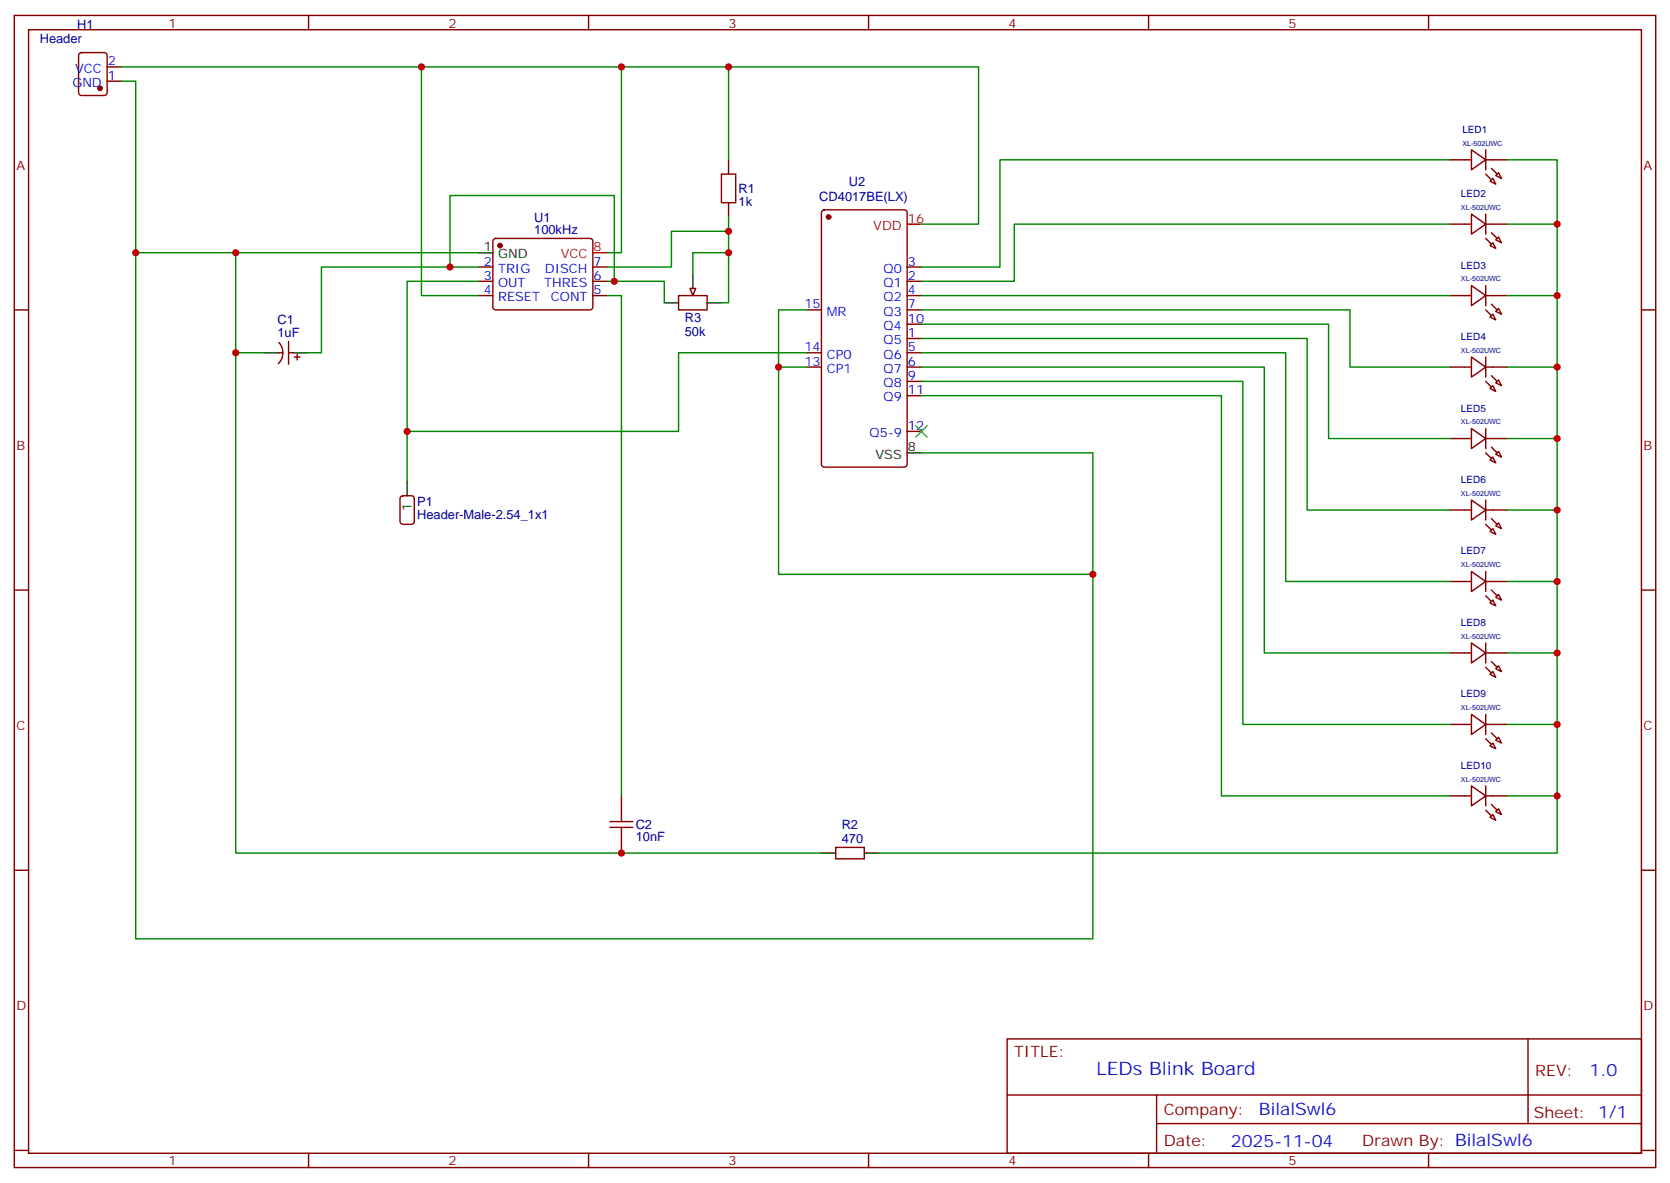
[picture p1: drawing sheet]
<svg xmlns="http://www.w3.org/2000/svg" width="412mm" height="292mm" viewBox="0 0 412 292" stroke-linecap="round" stroke-linejoin="round" font-family="sans-serif">
<g fill="none" stroke="#870000" stroke-width=".35">
<path d="M3.5 3.8h405.4v284.3h-405.4zM7.1 7.3h398.2v277.3h-398.2zM19.6 13.2l.5-.2h5.7a.71 .71 0 0 1 .7 .7v9.2a.76 .76 0 0 1-.7 .7h-5.7a.76 .76 0 0 1-.7-.7v-9.2zM26.5 16.5h3.5M76.2 3.8v3.5M145.3 3.8v3.5M214.5 3.8v3.5M283.6 3.8v3.5M352.8 3.8v3.5M26.5 20h3.5M179.9 39.4v3.6M121.9 59l.5-.2h23.3a.71 .71 0 0 1 .7 .7v16.3a.76 .76 0 0 1-.7 .7h-23.3a.76 .76 0 0 1-.7-.7v-16.3z"/>
<path d="M179.9 50v3.6M203.1 52l.5-.2h19.7a.71 .71 0 0 1 .7 .7v62.1a.76 .76 0 0 1-.7 .7h-19.7a.76 .76 0 0 1-.8-.7v-62.1zM3.5 76.5h3.6M118.2 65.9h3.5M118.2 69.4h3.5M118.2 73h3.5M146.4 65.9h3.5M146.4 69.4h3.5M146.4 73h3.5M167.6 73h7v3.5h-7zM199.3 76.5h3.5M224 76.5h3.5"/>
<path d="M224 65.9h3.5M224 69.4h3.5M224 73h3.5M405.3 76.5h3.6M68.8 87.1h1M68.9 84.5a3.8 3.8 0 0 1-.2 5.3M71.3 87.1h1M71.3 84.2v5.7M72.7 88.1h1.4M73.4 87.4v1.4M199.3 87.1h3.5M199.3 90.6h3.5"/>
<path d="M224 87.1h3.5M224 90.6h3.5M224 97.6h3.5M224 94.1h3.5M224 83.5h3.5M224 80h3.5M224 106.5h3.5M99 122.5l.5-.2h2.1a.71 .71 0 0 1 .7 .7v5.7a.76 .76 0 0 1-.7 .7h-2.1a.76 .76 0 0 1-.7-.7v-5.7zM3.5 145.6h3.6M405.3 145.6h3.6M153.5 196.4v3.6M3.5 214.8h3.6"/>
<path d="M153.5 207v3.5M206.4 209.1h7v2.8h-7zM405.3 214.8h3.6M248.7 256.4h156.6v28.2h-156.6zM377.3 256.4v20.9M248.7 270.2h156.5M285.6 277.3h119.6M285.6 270.2v14.2M3.5 283.9h3.6M76.2 284.6v3.5M145.3 284.6v3.5M214.5 284.6v3.5"/>
<path d="M283.6 284.6v3.5M352.8 284.6v3.5M405.3 283.9h3.6"/>
</g>
<g fill="#870000" stroke="#870000" stroke-width=".35">
<circle cx="123.5" cy="60.6" r=".53"/>
<circle cx="204.6" cy="53.6" r=".53"/>
<circle cx="24.7" cy="21.8" r=".53"/>
</g>
<path d="M118.2 62.4h3.5M164 74.7h3.6M171.1 67.7v3.5M174.6 74.7h3.6M65.3 87.1h3.5M72.3 87.1h3.5M100.5 118.8v3.5M224 111.8h3.5M202.8 210.5h3.6M213.4 210.5h3.6" fill="none" stroke="#000" stroke-width=".35"/>
<path d="M224 55.3h3.5M146.4 62.4h3.5" fill="none" stroke="#f00" stroke-width=".35"/>
<path d="M178.2 43h3.5v7h-3.5zM153.5 200v2.8M150.6 204.2h5.7M150.6 202.8h5.7M153.5 204.2v2.8" fill="none" stroke="#a10000" stroke-width=".35"/>
<path d="M170.4 71.2h1.4l-.7 1.8z" fill="#f0f0f0" stroke="#870000" stroke-width=".35"/>
<g fill="none" stroke="#870000" stroke-width=".35">
<path d="M358.1 39.4h5.3M363.4 37l3.5 2.4-3.5 2.5zM366.9 39.4h5.3M366.9 37v4.9M358.1 55.3h5.3M363.4 52.8l3.5 2.5-3.5 2.5zM366.9 52.8v5M366.9 55.3h5.3M367.9 44.7l.8-.7 .7 1.4zM369.4 43.3l.7-.7 .7 1.4zM369.4 59.2l.7-.7 .7 1.4zM358.1 73h5.3"/>
<path d="M363.4 70.5l3.5 2.5-3.5 2.4zM366.9 70.5v4.9M366.9 73h5.3M367.9 60.6l.8-.7 .7 1.4zM367.9 78.2l.8-.7 .7 1.5zM369.4 76.8l.7-.7 .7 1.4zM358.1 90.6h5.3M363.4 88.1l3.5 2.5-3.5 2.5zM366.9 88.1v5M366.9 90.6h5.3M367.9 95.9l.8-.7 .7 1.4zM369.4 94.5l.7-.7 .7 1.4z"/>
<path d="M358.1 108.2h5.3M363.4 105.8l3.5 2.4-3.5 2.5zM366.9 105.8v4.9M366.9 108.2h5.3M367.9 113.5l.8-.7 .7 1.4zM369.4 112.1l.7-.7 .7 1.4zM358.1 125.9h5.3M363.4 123.4l3.5 2.5-3.5 2.4zM366.9 123.4v4.9M366.9 125.9h5.3M367.9 131.2l.8-.7 .7 1.4zM369.4 129.8l.7-.8 .7 1.5z"/>
<path d="M358.1 143.5h5.3M363.4 141l3.5 2.5-3.5 2.5zM363.4 158.7l3.5 2.4-3.5 2.5zM366.9 141v5M366.9 158.7v4.9M366.9 143.5h5.3M367.9 148.8l.8-.7 .7 1.4zM369.4 147.4l.7-.7 .7 1.4zM358.1 161.1h5.3M358.1 178.8h5.3M363.4 176.3l3.5 2.5-3.5 2.5zM366.9 176.3v5"/>
<path d="M366.9 161.1h5.3M366.9 178.8h5.3M367.9 166.4l.8-.7 .7 1.4zM369.4 165l.7-.7 .7 1.4zM358.1 196.4h5.3M363.4 194l3.5 2.4-3.5 2.5zM366.9 194v4.9M366.9 196.4h5.3M367.9 184.1l.8-.7 .7 1.4zM369.4 182.7l.7-.7 .7 1.4zM367.9 201.7l.8-.7 .7 1.4zM369.4 200.3l.7-.7 .7 1.4z"/>
</g>
<g fill="#870000" stroke="#870000" stroke-width=".35">
<path d="M368.3 41.6l1.4 1.4z"/>
<path d="M366.9 43l1.4 1.4z"/>
<path d="M368.3 57.4l1.4 1.4z"/>
<path d="M366.9 58.8l1.4 1.5z"/>
<path d="M368.3 75.1l1.4 1.4z"/>
<path d="M366.9 76.5l1.4 1.4z"/>
<path d="M368.3 92.7l1.4 1.4z"/>
<path d="M366.9 94.1l1.4 1.4z"/>
<path d="M368.3 110.3l1.4 1.5z"/>
<path d="M366.9 111.8l1.4 1.4z"/>
<path d="M368.3 128l1.4 1.4z"/>
<path d="M366.9 129.4l1.4 1.4z"/>
<path d="M368.3 145.6l1.4 1.4z"/>
<path d="M366.9 147l1.4 1.4z"/>
<path d="M368.3 163.3l1.4 1.4z"/>
<path d="M366.9 164.7l1.4 1.4z"/>
<path d="M368.3 180.9l1.4 1.4z"/>
<path d="M366.9 182.3l1.4 1.4z"/>
<path d="M368.3 198.5l1.4 1.5z"/>
<path d="M366.9 200l1.4 1.4z"/>
</g>
<g fill="none" stroke="#008700" stroke-width=".35">
<path d="M30 16.5h211.7v38.8h-14.2M104.1 16.5v56.5h14.1M153.5 16.5v45.9h-3.6M179.9 16.5v22.9M30 20h3.5v211.7h236.4v-119.9h-42.4M358.1 39.4h-111.2v26.5h-19.4M372.2 39.4h12.3v157h-12.3M179.9 53.6v21.1h-1.7M179.9 57.1h-14.1v8.8h-15.9M358.1 55.3h-107.6v14.1h-23M372.2 55.3h12.3M33.5 62.4h84.7"/>
<path d="M58.2 62.4v148.1h144.6M111.1 65.9v-17.6h40.6v21.1M118.2 69.4h-17.7v49.4M118.2 65.9h-38.8v21.2h-3.6M149.9 73h3.6v123.4M149.9 69.4h14.1v5.3M179.9 62.4h-8.8v5.3M199.3 76.5h-7v14.1h7M227.5 76.5h105.9v14.1h24.7M227.5 73h130.6M372.2 73h12.3M58.2 87.1h7.1"/>
<path d="M192.3 90.6v51.1h77.6M199.3 87.1h-31.7v19.4h-67.1M227.5 80h100.6v28.2h30M227.5 83.5h95.3v42.4h35.3M227.5 87.1h90v56.4h40.6M227.5 90.6h84.7v70.5h45.9M227.5 94.1h79.4v84.7h51.2M227.5 97.6h74.1v98.8h56.5M372.2 90.6h12.3M372.2 108.2h12.3M372.2 125.9h12.3M372.2 143.5h12.3"/>
<path d="M372.2 178.8h12.3M372.2 161.1h12.3M384.5 196.4v14.1h-167.5"/>
</g>
<path d="M226.1 105.1l2.9 2.8M229 105.1l-2.9 2.8" fill="none" stroke="#3c3" stroke-width=".35"/>
<g fill="#c00">
<circle cx="384.5" cy="178.8" r=".88"/>
<circle cx="384.5" cy="161.1" r=".88"/>
<circle cx="384.5" cy="143.5" r=".88"/>
<circle cx="384.5" cy="125.9" r=".88"/>
<circle cx="384.5" cy="90.6" r=".88"/>
<circle cx="384.5" cy="108.2" r=".88"/>
<circle cx="384.5" cy="73" r=".88"/>
<circle cx="384.5" cy="196.4" r=".88"/>
<circle cx="100.5" cy="106.5" r=".88"/>
<circle cx="192.3" cy="90.6" r=".88"/>
<circle cx="269.9" cy="141.7" r=".88"/>
<circle cx="153.5" cy="210.5" r=".88"/>
<circle cx="153.5" cy="16.5" r=".88"/>
<circle cx="179.9" cy="16.5" r=".88"/>
<circle cx="179.9" cy="62.4" r=".88"/>
<circle cx="179.9" cy="57.1" r=".88"/>
<circle cx="111.1" cy="65.9" r=".88"/>
<circle cx="151.7" cy="69.4" r=".88"/>
<circle cx="104.1" cy="16.5" r=".88"/>
<circle cx="58.2" cy="62.4" r=".88"/>
<circle cx="58.2" cy="87.1" r=".88"/>
<circle cx="384.5" cy="55.3" r=".88"/>
<circle cx="33.5" cy="62.4" r=".88"/>
</g>
<text font-size="4.6" fill="#00f" x="270.8" y="265.4">LEDs Blink Board</text>
<g font-size="4.2" fill="#00f">
<text x="392.5" y="265.7">1.0</text>
<text x="310.9" y="275.2">BilalSwl6</text>
<text x="304" y="283">2025-11-04</text>
</g>
<g font-size="3.9" fill="#800">
<text x="250.5" y="261">TITLE:</text>
<text x="379.1" y="265.7">REV:</text>
<text x="287.4" y="275.2">Company:</text>
<text x="378.7" y="275.8">Sheet: 1/1</text>
<text x="287.4" y="282.9">Date:</text>
<text x="336.4" y="282.9">Drawn By: BilalSwl6</text>
</g>
<g font-size="3.2" fill="#000080">
<text x="9.8" y="10.7">Header</text>
<text x="19.1" y="7.1">H1</text>
<text x="182.4" y="47.6">R1</text>
<text x="209.6" y="46">U2</text>
<text x="182.4" y="51">1k</text>
<text x="202.3" y="49.5">CD4017BE(LX)</text>
<text x="131.9" y="57.8">100kHz</text>
<text x="131.9" y="54.7">U1</text>
<text x="68.5" y="83.2">1uF</text>
<text x="68.5" y="80.1">C1</text>
<text x="169.1" y="82.9">50k</text>
<text x="169.1" y="79.6">R3</text>
<text x="103" y="124.9">P1</text>
<text x="103" y="128.2">Header-Male-2.54_1x1</text>
<text x="157" y="207.6">10nF</text>
<text x="157" y="204.5">C2</text>
<text x="207.9" y="208.1">470</text>
<text x="207.9" y="204.7">R2</text>
</g>
<g font-size="3.2" fill="#800">
<text x="41.6" y="6.8">1</text>
<text x="110.8" y="6.8">2</text>
<text x="179.9" y="6.8">3</text>
<text x="249.1" y="6.8">4</text>
<text x="318.2" y="6.8">5</text>
<text x="4.1" y="41.9">A</text>
<text x="405.9" y="41.9">A</text>
<text x="4.1" y="111.1">B</text>
<text x="405.9" y="111.1">B</text>
<text x="4.1" y="180.2">C</text>
<text x="405.9" y="180.2">C</text>
<text x="4.1" y="249.3">D</text>
<text x="405.9" y="249.3">D</text>
<text x="41.6" y="287.6">1</text>
<text x="110.8" y="287.6">2</text>
<text x="179.9" y="287.6">3</text>
<text x="249.1" y="287.6">4</text>
<text x="318.2" y="287.6">5</text>
</g>
<g font-size="3.2" fill="#00f">
<text x="18.6" y="17.9">VCC</text>
<text x="26.6" y="16.2">2</text>
<text x="17.9" y="21.4">GND</text>
<text x="26.6" y="19.7">1</text>
<text x="119.5" y="65.5">2</text>
<text x="146.6" y="65.5">7</text>
<text x="224.2" y="65.5">3</text>
<text x="119.5" y="69.1">3</text>
<text x="123" y="67.3">TRIG</text>
<text x="123" y="70.8">OUT</text>
<text x="134.4" y="70.8">THRES</text>
<text x="134.5" y="67.3">DISCH</text>
<text x="146.6" y="69.1">6</text>
<text x="218.2" y="70.8">Q1</text>
<text x="218.2" y="67.3">Q0</text>
<text x="224.2" y="69.1">2</text>
<text x="119.5" y="72.6">4</text>
<text x="123" y="74.4">RESET</text>
<text x="136.1" y="74.4">CONT</text>
<text x="146.6" y="72.6">5</text>
<text x="198.6" y="76.1">15</text>
<text x="204.2" y="77.9">MR</text>
<text x="218.2" y="77.9">Q3</text>
<text x="218.2" y="74.4">Q2</text>
<text x="224.2" y="76.1">7</text>
<text x="224.2" y="72.6">4</text>
<text x="218.2" y="81.4">Q4</text>
<text x="224.2" y="83.2">1</text>
<text x="224.2" y="79.7">10</text>
<text x="198.6" y="86.7">14</text>
<text x="204.2" y="88.5">CP0</text>
<text x="218.2" y="88.5">Q6</text>
<text x="218.2" y="84.9">Q5</text>
<text x="224.2" y="86.7">5</text>
<text x="198.6" y="90.2">13</text>
<text x="204.2" y="92">CP1</text>
<text x="218.2" y="95.5">Q8</text>
<text x="218.2" y="92">Q7</text>
<text x="224.2" y="93.8">9</text>
<text x="224.2" y="90.2">6</text>
<text x="218.2" y="99.1">Q9</text>
<text x="224.2" y="97.3">11</text>
<text x="214.7" y="107.9">Q5-9</text>
<text x="224.2" y="106.1">12</text>
</g>
<g font-size="3.2" fill="#f00">
<text x="215.6" y="56.7">VDD</text>
<text x="224.2" y="55">16</text>
<text x="138.5" y="63.8">VCC</text>
<text x="146.6" y="62">8</text>
</g>
<g font-size="3.2">
<text x="119.5" y="62">1</text>
<text x="123" y="63.8">GND</text>
<text x="216.2" y="113.2">VSS</text>
<text x="224.2" y="111.4">8</text>
<text x="101.6" y="126.1" transform="rotate(-90 101.6 126.1)">1</text>
</g>
<g font-size="2.5" fill="#000080">
<text x="361.1" y="32.8">LED1</text>
<text x="360.8" y="48.7">LED2</text>
<text x="360.8" y="66.3">LED3</text>
<text x="360.8" y="83.9">LED4</text>
<text x="360.8" y="101.6">LED5</text>
<text x="360.8" y="119.2">LED6</text>
<text x="360.8" y="136.8">LED7</text>
<text x="360.8" y="154.5">LED8</text>
<text x="360.8" y="172.1">LED9</text>
<text x="360.8" y="189.8">LED10</text>
</g>
<g font-size="1.8" fill="#000080">
<text x="361.1" y="35.9">XL-502UWC</text>
<text x="360.8" y="51.8">XL-502UWC</text>
<text x="360.8" y="69.4">XL-502UWC</text>
<text x="360.8" y="87.1">XL-502UWC</text>
<text x="360.8" y="104.7">XL-502UWC</text>
<text x="360.8" y="122.3">XL-502UWC</text>
<text x="360.8" y="140">XL-502UWC</text>
<text x="360.8" y="157.6">XL-502UWC</text>
<text x="360.8" y="175.3">XL-502UWC</text>
<text x="360.8" y="192.9">XL-502UWC</text>
</g>
</svg>
